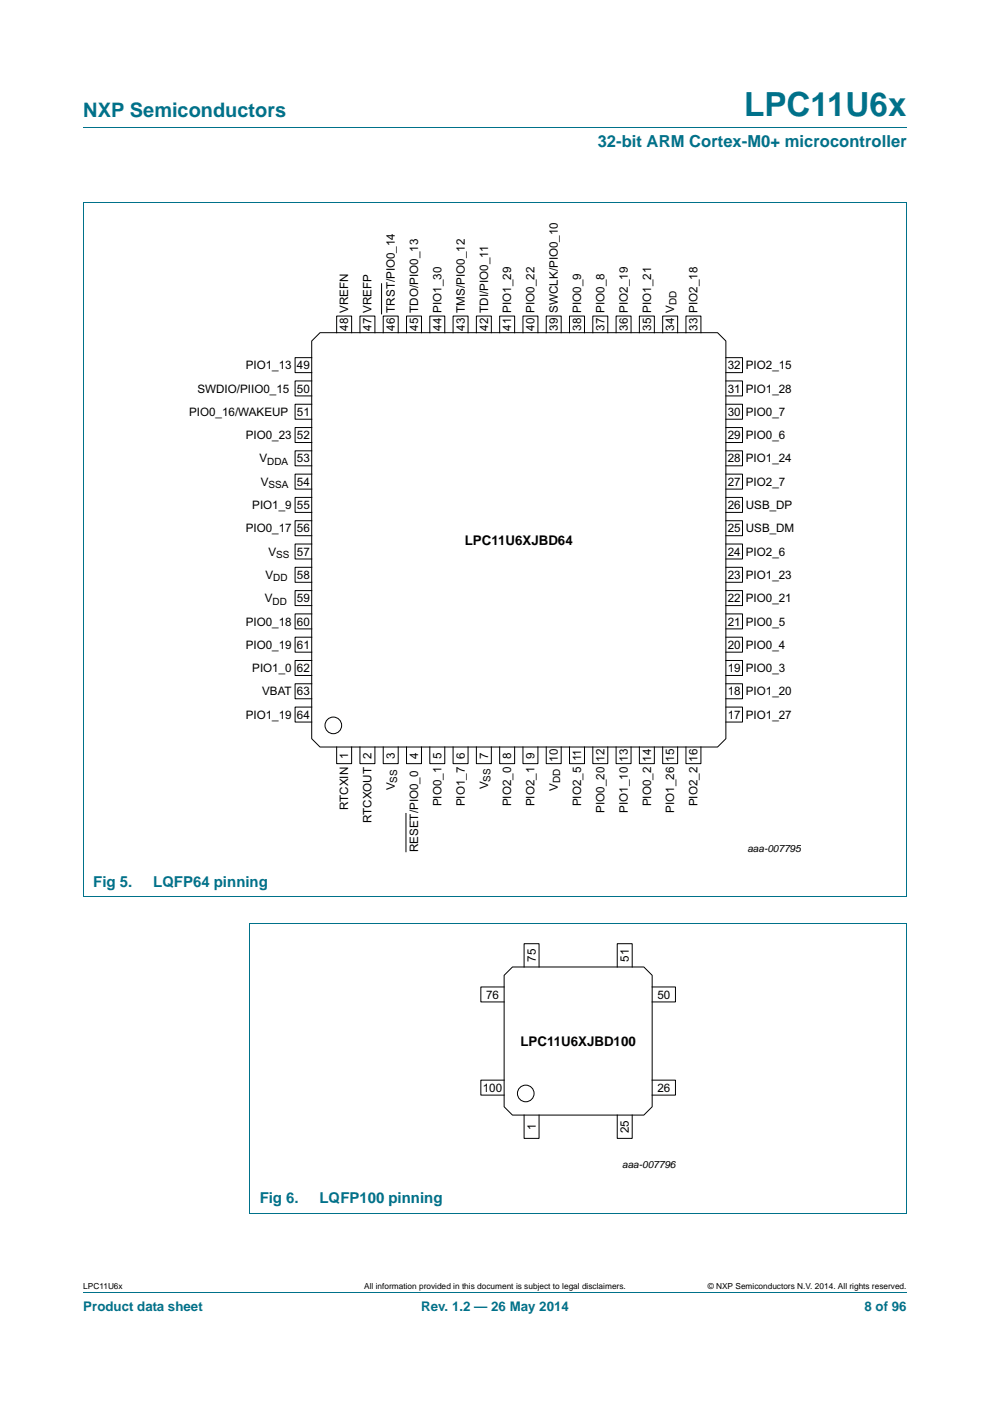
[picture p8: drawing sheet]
<svg xmlns="http://www.w3.org/2000/svg" width="210mm" height="297mm" viewBox="0 0 210 297" stroke-linecap="round" stroke-linejoin="round" font-family="sans-serif">
<path d="M17.7 27h174.6M17.6 42.9h174.7v147.2M17.7 42.9v147.2M17.6 190.1h174.7M52.9 195.8h139.4v61.4M53 195.8v61.4M52.9 257.2h139.4M17.7 273.9h174.6" fill="none" stroke="#00718a" stroke-width=".21"/>
<g fill="none" stroke="#000" stroke-width=".21">
<path d="M66.1 72.3l1.8-1.8h84.3l1.8 1.8v84.3l-1.8 1.8h-84.3l-1.8-1.8zM66.1 75.8h-3.5v3.2h3.5M71.4 70.5v-3.5h3.2v3.5M76.3 70.5v-3.5h3.2v3.5M80.9 60v6.7M81.3 70.5v-3.5h3.2v3.5M86.2 70.5v-3.5h3.2v3.5M91.2 70.5v-3.5h3.1v3.5M96.1 70.5v-3.5h3.2v3.5M101 70.5v-3.5h3.2v3.5M106 70.5v-3.5h3.2v3.5M110.9 70.5v-3.5h3.2v3.5"/>
<path d="M115.9 70.5v-3.5h3.1v3.5M120.8 70.5v-3.5h3.2v3.5M125.7 70.5v-3.5h3.2v3.5M130.7 70.5v-3.5h3.1v3.5M135.6 70.5v-3.5h3.2v3.5M140.6 70.5v-3.5h3.1v3.5M145.5 70.5v-3.5h3.2v3.5M154 75.8h3.5v3.2h-3.5M66.1 80.8h-3.5v3.1h3.5M66.1 85.7h-3.5v3.2h3.5M66.1 90.6h-3.5v3.2h3.5M66.1 95.6h-3.5v3.2h3.5"/>
<path d="M154 80.8h3.5v3.1h-3.5M154 85.7h3.5v3.2h-3.5M154 90.6h3.5v3.2h-3.5M154 95.6h3.5v3.2h-3.5M66.1 100.5h-3.5v3.2h3.5M66.1 105.5h-3.5v3.1h3.5M66.1 110.4h-3.5v3.2h3.5M66.1 115.3h-3.5v3.2h3.5M154 100.5h3.5v3.2h-3.5M154 105.5h3.5v3.1h-3.5M154 110.4h3.5v3.2h-3.5M154 115.3h3.5v3.2h-3.5"/>
<path d="M66.1 120.3h-3.5v3.2h3.5M66.1 125.2h-3.5v3.2h3.5M66.1 130.2h-3.5v3.1h3.5M66.1 135.1h-3.5v3.2h3.5M154 120.3h3.5v3.2h-3.5M154 125.2h3.5v3.2h-3.5M154 130.2h3.5v3.1h-3.5M154 135.1h3.5v3.2h-3.5M66.1 140h-3.5v3.2h3.5M66.1 145h-3.5v3.2h3.5M66.1 149.9h-3.5v3.2h3.5M71.4 158.4v3.5h3.2v-3.5"/>
<path d="M76.3 158.4v3.5h3.2v-3.5M81.3 158.4v3.5h3.2v-3.5M86.2 158.4v3.5h3.2v-3.5M91.2 158.4v3.5h3.1v-3.5M96.1 158.4v3.5h3.2v-3.5M101 158.4v3.5h3.2v-3.5M106 158.4v3.5h3.2v-3.5M110.9 158.4v3.5h3.2v-3.5M115.9 158.4v3.5h3.1v-3.5M120.8 158.4v3.5h3.2v-3.5M125.7 158.4v3.5h3.2v-3.5M130.7 158.4v3.5h3.1v-3.5"/>
<path d="M135.6 158.4v3.5h3.2v-3.5M140.6 158.4v3.5h3.1v-3.5M145.5 158.4v3.5h3.2v-3.5M154 140h3.5v3.2h-3.5M154 145h3.5v3.2h-3.5M154 149.9h3.5v3.2h-3.5M86.1 172.4v8.3M106.9 206.8l1.8-1.8h27.9l1.7 1.8v27.9l-1.7 1.7h-27.9l-1.8-1.7zM106.9 209.3h-4.9v3.1h4.9M111.2 205v-4.9h3.1v4.9M130.9 205v-4.9h3.2v4.9M138.3 209.3h5v3.1h-5"/>
<path d="M106.9 229h-4.9v3.2h4.9M111.2 236.4v5h3.1v-5M130.9 236.4v5h3.2v-5M138.3 229h5v3.2h-5"/>
<circle cx="70.7" cy="153.8" r="1.76"/>
<circle cx="111.5" cy="231.8" r="1.76"/>
</g>
<text font-size="7" fill="#00718a" x="157.8" y="24.6">LPC11U6x</text>
<text font-size="4.2" fill="#00718a" x="17.7" y="24.9">NXP Semiconductors</text>
<text font-size="3.5" fill="#00718a" x="126.8" y="31.1">32-bit ARM Cortex-M0+ microcontroller</text>
<g font-size="3.2" fill="#00718a">
<text x="19.8" y="188">Fig 5.</text>
<text x="32.5" y="188">LQFP64 pinning</text>
<text x="55.1" y="255.1">Fig 6.</text>
<text x="67.8" y="255.1">LQFP100 pinning</text>
</g>
<g font-size="2.8">
<text x="98.6" y="115.5">LPC11U6XJBD64</text>
<text x="110.4" y="221.8">LPC11U6XJBD100</text>
</g>
<g font-size="2.8" fill="#00718a">
<text x="17.7" y="277.9">Product data sheet</text>
<text x="89.3" y="277.9">Rev. 1.2 — 26 May 2014</text>
<text x="183.4" y="277.9">8 of 96</text>
</g>
<g font-size="2.5">
<text x="73.9" y="70.1" transform="rotate(-90 73.9 70.1)">48 VREFN</text>
<text x="78.8" y="70.1" transform="rotate(-90 78.8 70.1)">47 VREFP</text>
<text x="83.8" y="70.1" transform="rotate(-90 83.8 70.1)">46 TRST/PIO0_14</text>
<text x="88.7" y="70.1" transform="rotate(-90 88.7 70.1)">45 TDO/PIO0_13</text>
<text x="93.6" y="70.1" transform="rotate(-90 93.6 70.1)">44 PIO1_30</text>
<text x="98.6" y="70.1" transform="rotate(-90 98.6 70.1)">43 TMS/PIO0_12</text>
<text x="103.5" y="70.1" transform="rotate(-90 103.5 70.1)">42 TDI/PIO0_11</text>
<text x="108.4" y="70.1" transform="rotate(-90 108.4 70.1)">41 PIO1_29</text>
<text x="113.4" y="70.1" transform="rotate(-90 113.4 70.1)">40 PIO0_22</text>
<text x="118.3" y="70.1" transform="rotate(-90 118.3 70.1)">39 SWCLK/PIO0_10</text>
<text x="123.3" y="70.1" transform="rotate(-90 123.3 70.1)">38 PIO0_9</text>
<text x="128.2" y="70.1" transform="rotate(-90 128.2 70.1)">37 PIO0_8</text>
<text x="133.1" y="70.1" transform="rotate(-90 133.1 70.1)">36 PIO2_19</text>
<text x="138.1" y="70.1" transform="rotate(-90 138.1 70.1)">35 PIO1_21</text>
<text x="143" y="70.1" transform="rotate(-90 143 70.1)">34 V</text>
<text x="148" y="70.1" transform="rotate(-90 148 70.1)">33 PIO2_18</text>
<text x="41.9" y="83.2">SWDIO/PIIO0_15</text>
<text x="52.1" y="78.3">PIO1_13</text>
<text x="63" y="78.3">49</text>
<text x="63" y="83.2">50</text>
<text x="154.3" y="78.3">32 PIO2_15</text>
<text x="154.3" y="83.2">31 PIO1_28</text>
<text x="40.1" y="88.2">PIO0_16/WAKEUP</text>
<text x="63" y="88.2">51</text>
<text x="154.3" y="88.2">30 PIO0_7</text>
<text x="52.1" y="93.1">PIO0_23</text>
<text x="63" y="93.1">52</text>
<text x="154.3" y="93.1">29 PIO0_6</text>
<text x="55" y="98.1">V</text>
<text x="63" y="98.1">53</text>
<text x="154.3" y="98.1">28 PIO1_24</text>
<text x="53.5" y="107.9">PIO1_9</text>
<text x="55.3" y="103">V</text>
<text x="63" y="103">54</text>
<text x="63" y="107.9">55</text>
<text x="154.3" y="103">27 PIO2_7</text>
<text x="154.3" y="107.9">26 USB_DP</text>
<text x="52.1" y="112.9">PIO0_17</text>
<text x="63" y="112.9">56</text>
<text x="154.3" y="112.9">25 USB_DM</text>
<text x="56.9" y="117.8">V</text>
<text x="63" y="117.8">57</text>
<text x="154.3" y="117.8">24 PIO2_6</text>
<text x="56.3" y="122.8">V</text>
<text x="63" y="122.8">58</text>
<text x="154.3" y="122.8">23 PIO1_23</text>
<text x="56.2" y="127.7">V</text>
<text x="63" y="127.7">59</text>
<text x="154.3" y="127.7">22 PIO0_21</text>
<text x="52.1" y="132.6">PIO0_18</text>
<text x="52.1" y="137.6">PIO0_19</text>
<text x="63" y="132.6">60</text>
<text x="63" y="137.6">61</text>
<text x="154.3" y="132.6">21 PIO0_5</text>
<text x="154.3" y="137.6">20 PIO0_4</text>
<text x="53.5" y="142.5">PIO1_0</text>
<text x="63" y="142.5">62</text>
<text x="154.3" y="142.5">19 PIO0_3</text>
<text x="55.6" y="147.4">VBAT</text>
<text x="63" y="147.4">63</text>
<text x="154.3" y="147.4">18 PIO1_20</text>
<text x="52.1" y="152.4">PIO1_19</text>
<text x="63" y="152.4">64</text>
<text x="154.3" y="152.4">17 PIO1_27</text>
<text x="73.9" y="160.8" transform="rotate(-90 73.9 160.8)">1</text>
<text x="78.8" y="160.8" transform="rotate(-90 78.8 160.8)">2</text>
<text x="83.8" y="160.8" transform="rotate(-90 83.8 160.8)">3</text>
<text x="88.7" y="160.8" transform="rotate(-90 88.7 160.8)">4</text>
<text x="93.6" y="160.8" transform="rotate(-90 93.6 160.8)">5</text>
<text x="98.6" y="160.8" transform="rotate(-90 98.6 160.8)">6</text>
<text x="103.5" y="160.8" transform="rotate(-90 103.5 160.8)">7</text>
<text x="108.4" y="160.8" transform="rotate(-90 108.4 160.8)">8</text>
<text x="113.4" y="160.8" transform="rotate(-90 113.4 160.8)">9</text>
<text x="118.3" y="161.5" transform="rotate(-90 118.3 161.5)">10</text>
<text x="123.3" y="161.4" transform="rotate(-90 123.3 161.4)">11</text>
<text x="128.2" y="161.5" transform="rotate(-90 128.2 161.5)">12</text>
<text x="133.1" y="161.5" transform="rotate(-90 133.1 161.5)">13</text>
<text x="138.1" y="161.5" transform="rotate(-90 138.1 161.5)">14</text>
<text x="143" y="161.5" transform="rotate(-90 143 161.5)">15</text>
<text x="148" y="161.5" transform="rotate(-90 148 161.5)">16</text>
<text x="83.8" y="167.6" transform="rotate(-90 83.8 167.6)">V</text>
<text x="103.5" y="167.3" transform="rotate(-90 103.5 167.3)">V</text>
<text x="118.3" y="167.6" transform="rotate(-90 118.3 167.6)">V</text>
<text x="73.9" y="171.8" transform="rotate(-90 73.9 171.8)">RTCXIN</text>
<text x="93.6" y="171" transform="rotate(-90 93.6 171)">PIO0_1</text>
<text x="98.6" y="171" transform="rotate(-90 98.6 171)">PIO1_7</text>
<text x="108.4" y="171" transform="rotate(-90 108.4 171)">PIO2_0</text>
<text x="113.4" y="171" transform="rotate(-90 113.4 171)">PIO2_1</text>
<text x="123.3" y="171" transform="rotate(-90 123.3 171)">PIO2_5</text>
<text x="128.2" y="172.4" transform="rotate(-90 128.2 172.4)">PIO0_20</text>
<text x="133.1" y="172.4" transform="rotate(-90 133.1 172.4)">PIO1_10</text>
<text x="138.1" y="171" transform="rotate(-90 138.1 171)">PIO0_2</text>
<text x="143" y="172.4" transform="rotate(-90 143 172.4)">PIO1_26</text>
<text x="148" y="171" transform="rotate(-90 148 171)">PIO2_2</text>
<text x="78.8" y="174.5" transform="rotate(-90 78.8 174.5)">RTCXOUT</text>
<text x="88.7" y="180.7" transform="rotate(-90 88.7 180.7)">RESET/PIO0_0</text>
<text x="113.6" y="203.9" transform="rotate(-90 113.6 203.9)">75</text>
<text x="133.4" y="203.9" transform="rotate(-90 133.4 203.9)">51</text>
<text x="103.1" y="211.7">76</text>
<text x="139.4" y="211.7">50</text>
<text x="102.4" y="231.5">100</text>
<text x="139.4" y="231.5">26</text>
<text x="113.6" y="239.6" transform="rotate(-90 113.6 239.6)">1</text>
<text x="133.4" y="240.3" transform="rotate(-90 133.4 240.3)">25</text>
</g>
<g font-size="2.1">
<text x="143.5" y="64.7" transform="rotate(-90 143.5 64.7)">DD</text>
<text x="56.7" y="98.5">DDA</text>
<text x="56.9" y="103.5">SSA</text>
<text x="58.6" y="118.3">SS</text>
<text x="58" y="123.2">DD</text>
<text x="57.8" y="128.2">DD</text>
<text x="84.2" y="165.9" transform="rotate(-90 84.2 165.9)">SS</text>
<text x="104" y="165.7" transform="rotate(-90 104 165.7)">SS</text>
<text x="118.8" y="166" transform="rotate(-90 118.8 166)">DD</text>
<text x="158.5" y="180.6">aaa-007795</text>
<text x="132" y="247.7">aaa-007796</text>
</g>
<g font-size="1.8">
<text x="17.7" y="273.3">LPC11U6x</text>
<text x="77.2" y="273.3">All information provided in this document is subject to legal disclaimers.</text>
<text x="150.1" y="273.3">© NXP Semiconductors N.V. 2014. All rights reserved.</text>
</g>
</svg>
